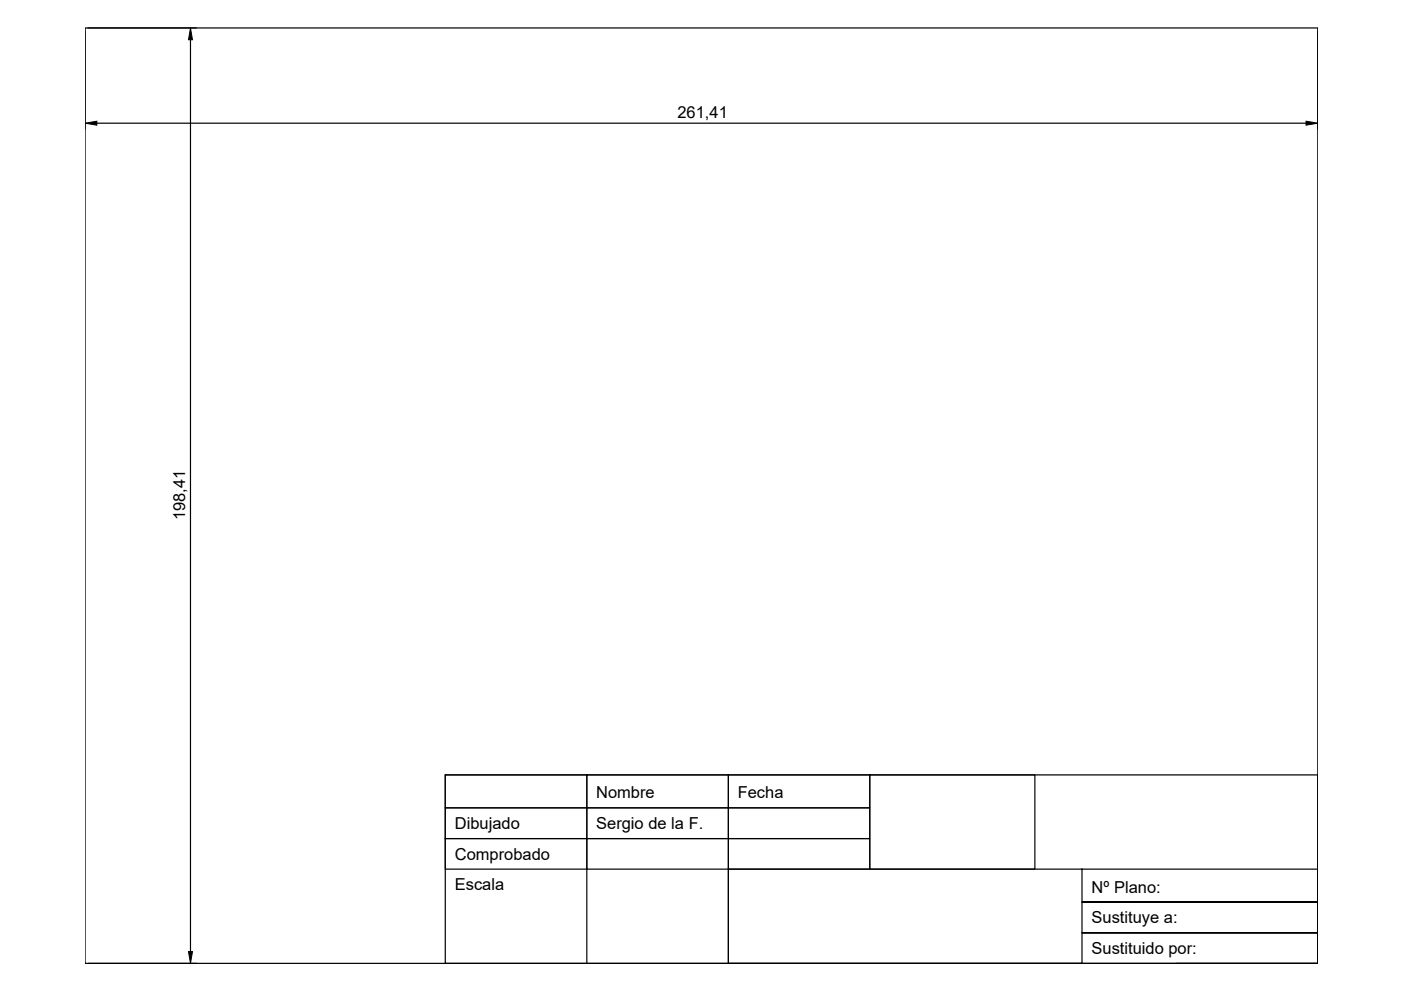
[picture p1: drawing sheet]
<svg xmlns="http://www.w3.org/2000/svg" width="297mm" height="210mm" viewBox="0 0 297 210" stroke-linecap="round" stroke-linejoin="round" font-family="sans-serif">
<!-- layer: 0 -->
<g fill="none" stroke="#000" stroke-width=".25">
<path d="M18 5.9h261.4v198.4h-261.4zM18 6.5v20.8M18.6 5.9h23.1M40.4 8.4v193.4M279.4 6.5v20.8M20.5 26.1h256.4M94.4 164.3h185v40h-185zM94.4 164.3h30v7h-30zM94.4 171.3h30v6.5h-30zM94.4 177.8h30v6.5h-30zM124.4 164.3h30v7h-30zM124.4 171.3h30v6.5h-30z"/>
<path d="M124.4 177.8h30v6.5h-30zM154.4 164.3h30v7h-30zM154.4 171.3h30v6.5h-30zM154.4 177.8h30v6.5h-30zM184.4 164.3h35v20h-35zM124.4 184.3v20M154.4 184.3h75v20h-75zM154.4 184.3v20M229.4 184.3h50v20h-30M229.4 197.8h50h-50M229.4 191.3h50h-50M18.6 204.3h23.1"/>
</g>
<path d="M40.4 5.9l.4 2.5h-.8zM18 26.1l2.5-.4v.8zM276.9 25.7l2.5 .4-2.5 .4zM40 201.8h.8l-.4 2.5z" fill="#000" stroke="#000" stroke-width=".21"/>
<g font-size="3.5">
<text x="143.6" y="25">261,41</text>
<text x="39.3" y="110.3" transform="rotate(-90 39.3 110.3)">198,41</text>
<text x="126.4" y="169.3">Nombre</text>
<text x="156.4" y="169.3">Fecha</text>
<text x="96.4" y="175.8">Dibujado</text>
<text x="126.4" y="175.8">Sergio de la F.</text>
<text x="96.4" y="182.3">Comprobado</text>
<text x="96.4" y="188.8">Escala</text>
<text x="231.4" y="189.3">Nº Plano:</text>
<text x="231.4" y="195.8">Sustituye a:</text>
<text x="231.4" y="202.3">Sustituido por:</text>
</g>
</svg>
